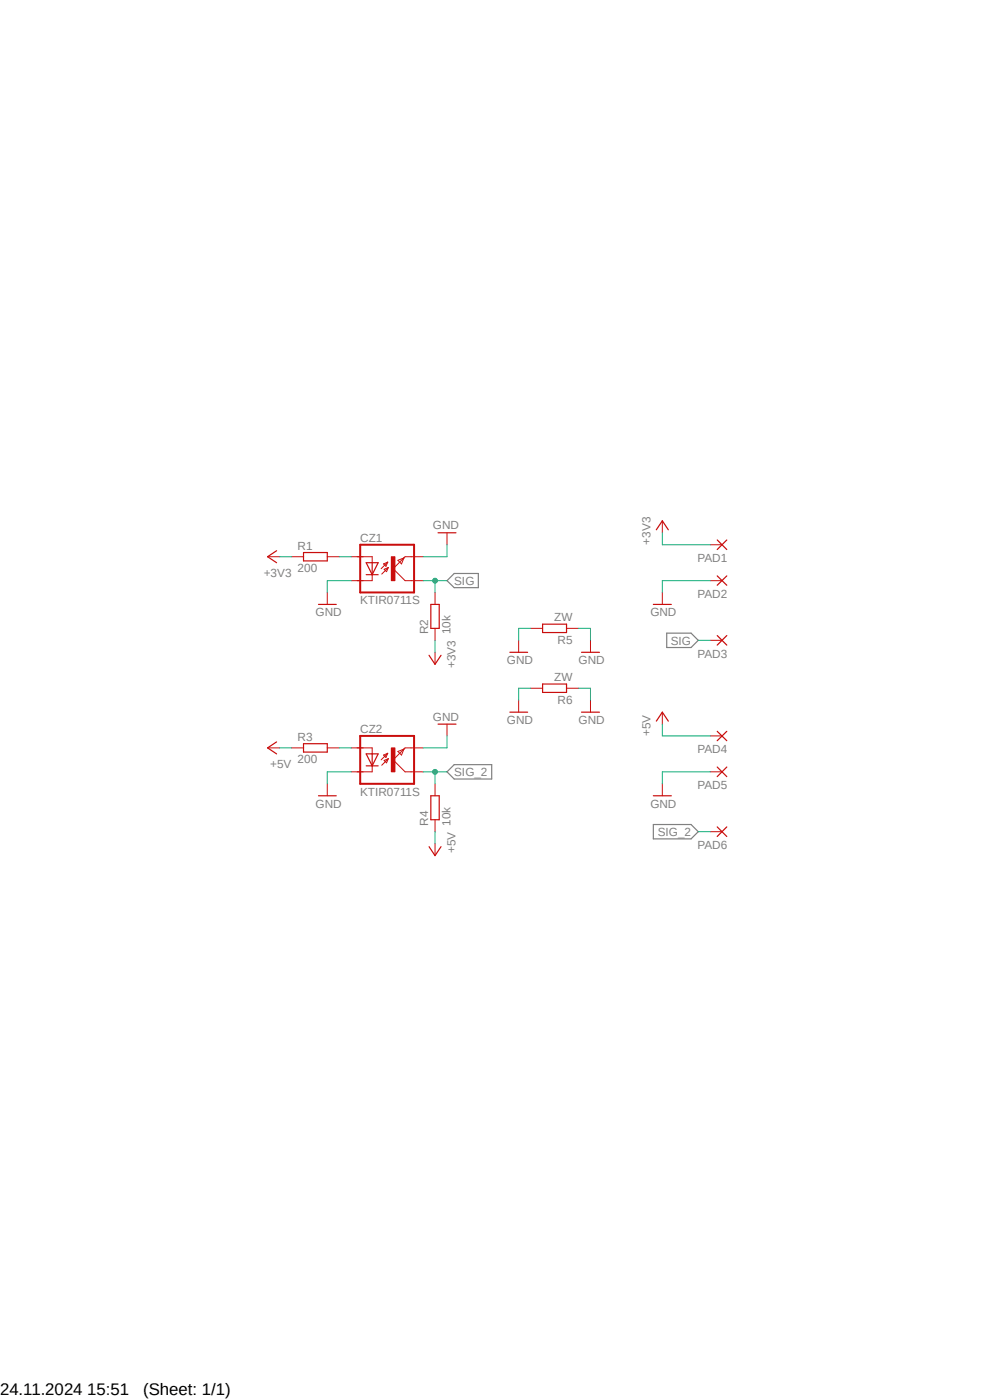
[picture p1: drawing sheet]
<?xml version="1.0" encoding="utf-8"?>
<!DOCTYPE eagle SYSTEM "eagle.dtd">
<eagle version="9.7.0">
<drawing>
<settings>
<setting alwaysvectorfont="no"/>
<setting keepoldvectorfont="yes"/>
<setting verticaltext="up"/>
</settings>
<grid distance="0.1" unitdist="inch" unit="inch" style="lines" multiple="1" display="no" altdistance="0.01" altunitdist="inch" altunit="inch"/>
<schematic xreflabel="%F%N/%S.%C%R" xrefpart="/%S.%C%R">
<libraries>
<library name="KTIR0711S">
<symbols>
<symbol name="SYM">
<wire x1="-1.143" y1="-1.143" x2="0.254" y2="0.254" width="0.1524" layer="94"/>
<wire x1="0.254" y1="0.254" x2="-0.635" y2="-0.127" width="0.1524" layer="94"/>
<wire x1="-0.635" y1="-0.127" x2="-0.127" y2="-0.635" width="0.1524" layer="94"/>
<wire x1="-0.127" y1="-0.635" x2="0.254" y2="0.254" width="0.1524" layer="94"/>
<wire x1="0.127" y1="1.397" x2="-0.762" y2="1.016" width="0.1524" layer="94"/>
<wire x1="-0.762" y1="1.016" x2="-0.254" y2="0.508" width="0.1524" layer="94"/>
<wire x1="-0.254" y1="0.508" x2="0.127" y2="1.397" width="0.1524" layer="94"/>
<wire x1="-1.27" y1="0" x2="0.127" y2="1.397" width="0.1524" layer="94"/>
<wire x1="-1.905" y1="1.27" x2="-3.175" y2="-1.27" width="0.254" layer="94"/>
<wire x1="-1.905" y1="-1.27" x2="-3.175" y2="-1.27" width="0.254" layer="94"/>
<wire x1="-3.175" y1="-1.27" x2="-4.445" y2="-1.27" width="0.254" layer="94"/>
<wire x1="-1.905" y1="1.27" x2="-3.175" y2="1.27" width="0.254" layer="94"/>
<wire x1="-3.175" y1="1.27" x2="-3.175" y2="-1.27" width="0.254" layer="94"/>
<wire x1="-3.175" y1="1.27" x2="-4.445" y2="1.27" width="0.254" layer="94"/>
<wire x1="-5.715" y1="5.08" x2="5.715" y2="5.08" width="0.4064" layer="94"/>
<wire x1="-5.715" y1="-5.08" x2="5.715" y2="-5.08" width="0.4064" layer="94"/>
<wire x1="-3.175" y1="2.54" x2="-3.175" y2="1.27" width="0.1524" layer="94"/>
<wire x1="-5.715" y1="5.08" x2="-5.715" y2="-5.08" width="0.4064" layer="94"/>
<wire x1="-3.175" y1="-1.27" x2="-3.175" y2="-2.54" width="0.1524" layer="94"/>
<wire x1="5.715" y1="5.08" x2="5.715" y2="-5.08" width="0.4064" layer="94"/>
<wire x1="-3.175" y1="2.54" x2="-6.35" y2="2.54" width="0.1524" layer="94"/>
<wire x1="-3.175" y1="-2.54" x2="-6.35" y2="-2.54" width="0.1524" layer="94"/>
<wire x1="3.81" y1="-2.54" x2="1.27" y2="0" width="0.1524" layer="94"/>
<wire x1="1.27" y1="0" x2="3.556" y2="2.286" width="0.1524" layer="94"/>
<wire x1="3.048" y1="1.016" x2="3.556" y2="2.286" width="0.1524" layer="94"/>
<wire x1="3.556" y1="2.286" x2="3.81" y2="2.54" width="0.1524" layer="94"/>
<wire x1="3.556" y1="2.286" x2="2.286" y2="1.778" width="0.1524" layer="94"/>
<wire x1="2.286" y1="1.778" x2="3.048" y2="1.016" width="0.1524" layer="94"/>
<wire x1="-3.175" y1="-1.27" x2="-4.445" y2="1.27" width="0.254" layer="94"/>
<wire x1="5.08" y1="-2.54" x2="3.81" y2="-2.54" width="0.1524" layer="94"/>
<wire x1="5.08" y1="2.54" x2="3.81" y2="2.54" width="0.1524" layer="94"/>
<text x="-5.715" y="5.715" size="1.778" layer="95">&gt;NAME</text>
<text x="-5.715" y="-7.62" size="1.778" layer="96">&gt;VALUE</text>
<rectangle x1="0.889" y1="-2.54" x2="1.651" y2="2.54" layer="94"/>
<pin name="KOLEKTOR" x="7.62" y="-2.54" visible="off" length="short" rot="R180"/>
<pin name="KATODA" x="-7.62" y="-2.54" visible="off" length="short" direction="pas"/>
<pin name="ANODA" x="-7.62" y="2.54" visible="off" length="short" direction="pas"/>
<pin name="EMITER" x="7.62" y="2.54" visible="off" length="short" rot="R180"/>
</symbol>
</symbols>
<devicesets>
<deviceset name="KTIR0711S" prefix="CZ">
<gates>
<gate name="G$1" symbol="SYM" x="0" y="0"/>
</gates>
<devices>
<device name="" package="TOP">
<connects>
<connect gate="G$1" pin="ANODA" pad="ANODA"/>
<connect gate="G$1" pin="EMITER" pad="EMITER"/>
<connect gate="G$1" pin="KATODA" pad="KATODA"/>
<connect gate="G$1" pin="KOLEKTOR" pad="KOLEKTOR"/>
</connects>
<technologies>
<technology name=""/>
</technologies>
</device>
</devices>
</deviceset>
</devicesets>
</library>
<library name="supply1">
<symbols>
<symbol name="GND">
<wire x1="-1.905" y1="0" x2="1.905" y2="0" width="0.254" layer="94"/>
<text x="-2.54" y="-2.54" size="1.778" layer="96">&gt;VALUE</text>
<pin name="GND" x="0" y="2.54" visible="off" length="short" direction="sup" rot="R270"/>
</symbol>
<symbol name="+3V3">
<wire x1="1.27" y1="-1.905" x2="0" y2="0" width="0.254" layer="94"/>
<wire x1="0" y1="0" x2="-1.27" y2="-1.905" width="0.254" layer="94"/>
<text x="-2.54" y="-5.08" size="1.778" layer="96" rot="R90">&gt;VALUE</text>
<pin name="+3V3" x="0" y="-2.54" visible="off" length="short" direction="sup" rot="R90"/>
</symbol>
<symbol name="+5V">
<wire x1="1.27" y1="-1.905" x2="0" y2="0" width="0.254" layer="94"/>
<wire x1="0" y1="0" x2="-1.27" y2="-1.905" width="0.254" layer="94"/>
<text x="-2.54" y="-5.08" size="1.778" layer="96" rot="R90">&gt;VALUE</text>
<pin name="+5V" x="0" y="-2.54" visible="off" length="short" direction="sup" rot="R90"/>
</symbol>
</symbols>
<devicesets>
<deviceset name="GND" prefix="GND">
<gates>
<gate name="1" symbol="GND" x="0" y="0"/>
</gates>
<devices>
<device name="">
<technologies>
<technology name=""/>
</technologies>
</device>
</devices>
</deviceset>
<deviceset name="+3V3" prefix="+3V3">
<gates>
<gate name="G$1" symbol="+3V3" x="0" y="0"/>
</gates>
<devices>
<device name="">
<technologies>
<technology name=""/>
</technologies>
</device>
</devices>
</deviceset>
<deviceset name="+5V" prefix="P+">
<gates>
<gate name="1" symbol="+5V" x="0" y="0"/>
</gates>
<devices>
<device name="">
<technologies>
<technology name=""/>
</technologies>
</device>
</devices>
</deviceset>
</devicesets>
</library>
<library name="wirepad">
<symbols>
<symbol name="PAD">
<wire x1="-1.016" y1="1.016" x2="1.016" y2="-1.016" width="0.254" layer="94"/>
<wire x1="-1.016" y1="-1.016" x2="1.016" y2="1.016" width="0.254" layer="94"/>
<text x="-1.143" y="1.8542" size="1.778" layer="95">&gt;NAME</text>
<text x="-1.143" y="-3.302" size="1.778" layer="96">&gt;VALUE</text>
<pin name="P" x="2.54" y="0" visible="off" length="short" direction="pas" rot="R180"/>
</symbol>
</symbols>
<devicesets>
<deviceset name="SMD5" prefix="PAD" uservalue="yes">
<gates>
<gate name="1" symbol="PAD" x="0" y="0"/>
</gates>
<devices>
<device name="" package="SMD2,54-5,08">
<connects>
<connect gate="1" pin="P" pad="1"/>
</connects>
<technologies>
<technology name=""/>
</technologies>
</device>
</devices>
</deviceset>
</devicesets>
</library>
<library name="rcl">
<symbols>
<symbol name="R-EU">
<wire x1="-2.54" y1="-0.889" x2="2.54" y2="-0.889" width="0.254" layer="94"/>
<wire x1="2.54" y1="0.889" x2="-2.54" y2="0.889" width="0.254" layer="94"/>
<wire x1="2.54" y1="-0.889" x2="2.54" y2="0.889" width="0.254" layer="94"/>
<wire x1="-2.54" y1="-0.889" x2="-2.54" y2="0.889" width="0.254" layer="94"/>
<text x="-3.81" y="1.4986" size="1.778" layer="95">&gt;NAME</text>
<text x="-3.81" y="-3.302" size="1.778" layer="96">&gt;VALUE</text>
<pin name="2" x="5.08" y="0" visible="off" length="short" direction="pas" swaplevel="1" rot="R180"/>
<pin name="1" x="-5.08" y="0" visible="off" length="short" direction="pas" swaplevel="1"/>
</symbol>
</symbols>
<devicesets>
<deviceset name="R-EU_" prefix="R" uservalue="yes">
<gates>
<gate name="G$1" symbol="R-EU" x="0" y="0"/>
</gates>
<devices>
<device name="R0402" package="R0402">
<connects>
<connect gate="G$1" pin="1" pad="1"/>
<connect gate="G$1" pin="2" pad="2"/>
</connects>
<technologies>
<technology name=""/>
</technologies>
</device>
<device name="R0603" package="R0603">
<connects>
<connect gate="G$1" pin="1" pad="1"/>
<connect gate="G$1" pin="2" pad="2"/>
</connects>
<technologies>
<technology name=""/>
</technologies>
</device>
<device name="R0805" package="R0805">
<connects>
<connect gate="G$1" pin="1" pad="1"/>
<connect gate="G$1" pin="2" pad="2"/>
</connects>
<technologies>
<technology name=""/>
</technologies>
</device>
<device name="R0805W" package="R0805W">
<connects>
<connect gate="G$1" pin="1" pad="1"/>
<connect gate="G$1" pin="2" pad="2"/>
</connects>
<technologies>
<technology name=""/>
</technologies>
</device>
<device name="R1005" package="R1005">
<connects>
<connect gate="G$1" pin="1" pad="1"/>
<connect gate="G$1" pin="2" pad="2"/>
</connects>
<technologies>
<technology name=""/>
</technologies>
</device>
<device name="R1206" package="R1206">
<connects>
<connect gate="G$1" pin="1" pad="1"/>
<connect gate="G$1" pin="2" pad="2"/>
</connects>
<technologies>
<technology name=""/>
</technologies>
</device>
<device name="R1206W" package="R1206W">
<connects>
<connect gate="G$1" pin="1" pad="1"/>
<connect gate="G$1" pin="2" pad="2"/>
</connects>
<technologies>
<technology name=""/>
</technologies>
</device>
<device name="R1210" package="R1210">
<connects>
<connect gate="G$1" pin="1" pad="1"/>
<connect gate="G$1" pin="2" pad="2"/>
</connects>
<technologies>
<technology name=""/>
</technologies>
</device>
<device name="R1210W" package="R1210W">
<connects>
<connect gate="G$1" pin="1" pad="1"/>
<connect gate="G$1" pin="2" pad="2"/>
</connects>
<technologies>
<technology name=""/>
</technologies>
</device>
<device name="R2010" package="R2010">
<connects>
<connect gate="G$1" pin="1" pad="1"/>
<connect gate="G$1" pin="2" pad="2"/>
</connects>
<technologies>
<technology name=""/>
</technologies>
</device>
<device name="R2010W" package="R2010W">
<connects>
<connect gate="G$1" pin="1" pad="1"/>
<connect gate="G$1" pin="2" pad="2"/>
</connects>
<technologies>
<technology name=""/>
</technologies>
</device>
<device name="R2012" package="R2012">
<connects>
<connect gate="G$1" pin="1" pad="1"/>
<connect gate="G$1" pin="2" pad="2"/>
</connects>
<technologies>
<technology name=""/>
</technologies>
</device>
<device name="R2012W" package="R2012W">
<connects>
<connect gate="G$1" pin="1" pad="1"/>
<connect gate="G$1" pin="2" pad="2"/>
</connects>
<technologies>
<technology name=""/>
</technologies>
</device>
<device name="R2512" package="R2512">
<connects>
<connect gate="G$1" pin="1" pad="1"/>
<connect gate="G$1" pin="2" pad="2"/>
</connects>
<technologies>
<technology name=""/>
</technologies>
</device>
<device name="R2512W" package="R2512W">
<connects>
<connect gate="G$1" pin="1" pad="1"/>
<connect gate="G$1" pin="2" pad="2"/>
</connects>
<technologies>
<technology name=""/>
</technologies>
</device>
<device name="R3216" package="R3216">
<connects>
<connect gate="G$1" pin="1" pad="1"/>
<connect gate="G$1" pin="2" pad="2"/>
</connects>
<technologies>
<technology name=""/>
</technologies>
</device>
<device name="R3216W" package="R3216W">
<connects>
<connect gate="G$1" pin="1" pad="1"/>
<connect gate="G$1" pin="2" pad="2"/>
</connects>
<technologies>
<technology name=""/>
</technologies>
</device>
<device name="R3225" package="R3225">
<connects>
<connect gate="G$1" pin="1" pad="1"/>
<connect gate="G$1" pin="2" pad="2"/>
</connects>
<technologies>
<technology name=""/>
</technologies>
</device>
<device name="R3225W" package="R3225W">
<connects>
<connect gate="G$1" pin="1" pad="1"/>
<connect gate="G$1" pin="2" pad="2"/>
</connects>
<technologies>
<technology name=""/>
</technologies>
</device>
<device name="R5025" package="R5025">
<connects>
<connect gate="G$1" pin="1" pad="1"/>
<connect gate="G$1" pin="2" pad="2"/>
</connects>
<technologies>
<technology name=""/>
</technologies>
</device>
<device name="R5025W" package="R5025W">
<connects>
<connect gate="G$1" pin="1" pad="1"/>
<connect gate="G$1" pin="2" pad="2"/>
</connects>
<technologies>
<technology name=""/>
</technologies>
</device>
<device name="R6332" package="R6332">
<connects>
<connect gate="G$1" pin="1" pad="1"/>
<connect gate="G$1" pin="2" pad="2"/>
</connects>
<technologies>
<technology name=""/>
</technologies>
</device>
<device name="R6332W" package="R6332W">
<connects>
<connect gate="G$1" pin="1" pad="1"/>
<connect gate="G$1" pin="2" pad="2"/>
</connects>
<technologies>
<technology name=""/>
</technologies>
</device>
<device name="M0805" package="M0805">
<connects>
<connect gate="G$1" pin="1" pad="1"/>
<connect gate="G$1" pin="2" pad="2"/>
</connects>
<technologies>
<technology name=""/>
</technologies>
</device>
<device name="M1206" package="M1206">
<connects>
<connect gate="G$1" pin="1" pad="1"/>
<connect gate="G$1" pin="2" pad="2"/>
</connects>
<technologies>
<technology name=""/>
</technologies>
</device>
<device name="M1406" package="M1406">
<connects>
<connect gate="G$1" pin="1" pad="1"/>
<connect gate="G$1" pin="2" pad="2"/>
</connects>
<technologies>
<technology name=""/>
</technologies>
</device>
<device name="M2012" package="M2012">
<connects>
<connect gate="G$1" pin="1" pad="1"/>
<connect gate="G$1" pin="2" pad="2"/>
</connects>
<technologies>
<technology name=""/>
</technologies>
</device>
<device name="M2309" package="M2309">
<connects>
<connect gate="G$1" pin="1" pad="1"/>
<connect gate="G$1" pin="2" pad="2"/>
</connects>
<technologies>
<technology name=""/>
</technologies>
</device>
<device name="M3216" package="M3216">
<connects>
<connect gate="G$1" pin="1" pad="1"/>
<connect gate="G$1" pin="2" pad="2"/>
</connects>
<technologies>
<technology name=""/>
</technologies>
</device>
<device name="M3516" package="M3516">
<connects>
<connect gate="G$1" pin="1" pad="1"/>
<connect gate="G$1" pin="2" pad="2"/>
</connects>
<technologies>
<technology name=""/>
</technologies>
</device>
<device name="M5923" package="M5923">
<connects>
<connect gate="G$1" pin="1" pad="1"/>
<connect gate="G$1" pin="2" pad="2"/>
</connects>
<technologies>
<technology name=""/>
</technologies>
</device>
<device name="0204/5" package="0204/5">
<connects>
<connect gate="G$1" pin="1" pad="1"/>
<connect gate="G$1" pin="2" pad="2"/>
</connects>
<technologies>
<technology name=""/>
</technologies>
</device>
<device name="0204/7" package="0204/7">
<connects>
<connect gate="G$1" pin="1" pad="1"/>
<connect gate="G$1" pin="2" pad="2"/>
</connects>
<technologies>
<technology name=""/>
</technologies>
</device>
<device name="0204/2V" package="0204V">
<connects>
<connect gate="G$1" pin="1" pad="1"/>
<connect gate="G$1" pin="2" pad="2"/>
</connects>
<technologies>
<technology name=""/>
</technologies>
</device>
<device name="0207/10" package="0207/10">
<connects>
<connect gate="G$1" pin="1" pad="1"/>
<connect gate="G$1" pin="2" pad="2"/>
</connects>
<technologies>
<technology name=""/>
</technologies>
</device>
<device name="0207/12" package="0207/12">
<connects>
<connect gate="G$1" pin="1" pad="1"/>
<connect gate="G$1" pin="2" pad="2"/>
</connects>
<technologies>
<technology name=""/>
</technologies>
</device>
<device name="0207/15" package="0207/15">
<connects>
<connect gate="G$1" pin="1" pad="1"/>
<connect gate="G$1" pin="2" pad="2"/>
</connects>
<technologies>
<technology name=""/>
</technologies>
</device>
<device name="0207/2V" package="0207/2V">
<connects>
<connect gate="G$1" pin="1" pad="1"/>
<connect gate="G$1" pin="2" pad="2"/>
</connects>
<technologies>
<technology name=""/>
</technologies>
</device>
<device name="0207/5V" package="0207/5V">
<connects>
<connect gate="G$1" pin="1" pad="1"/>
<connect gate="G$1" pin="2" pad="2"/>
</connects>
<technologies>
<technology name=""/>
</technologies>
</device>
<device name="0207/7" package="0207/7">
<connects>
<connect gate="G$1" pin="1" pad="1"/>
<connect gate="G$1" pin="2" pad="2"/>
</connects>
<technologies>
<technology name=""/>
</technologies>
</device>
<device name="0309/10" package="0309/10">
<connects>
<connect gate="G$1" pin="1" pad="1"/>
<connect gate="G$1" pin="2" pad="2"/>
</connects>
<technologies>
<technology name=""/>
</technologies>
</device>
<device name="0309/12" package="0309/12">
<connects>
<connect gate="G$1" pin="1" pad="1"/>
<connect gate="G$1" pin="2" pad="2"/>
</connects>
<technologies>
<technology name=""/>
</technologies>
</device>
<device name="0309/V" package="0309V">
<connects>
<connect gate="G$1" pin="1" pad="1"/>
<connect gate="G$1" pin="2" pad="2"/>
</connects>
<technologies>
<technology name=""/>
</technologies>
</device>
<device name="0411/12" package="0411/12">
<connects>
<connect gate="G$1" pin="1" pad="1"/>
<connect gate="G$1" pin="2" pad="2"/>
</connects>
<technologies>
<technology name=""/>
</technologies>
</device>
<device name="0411/15" package="0411/15">
<connects>
<connect gate="G$1" pin="1" pad="1"/>
<connect gate="G$1" pin="2" pad="2"/>
</connects>
<technologies>
<technology name=""/>
</technologies>
</device>
<device name="0411/3V" package="0411V">
<connects>
<connect gate="G$1" pin="1" pad="1"/>
<connect gate="G$1" pin="2" pad="2"/>
</connects>
<technologies>
<technology name=""/>
</technologies>
</device>
<device name="0414/15" package="0414/15">
<connects>
<connect gate="G$1" pin="1" pad="1"/>
<connect gate="G$1" pin="2" pad="2"/>
</connects>
<technologies>
<technology name=""/>
</technologies>
</device>
<device name="0414/5V" package="0414V">
<connects>
<connect gate="G$1" pin="1" pad="1"/>
<connect gate="G$1" pin="2" pad="2"/>
</connects>
<technologies>
<technology name=""/>
</technologies>
</device>
<device name="0617/17" package="0617/17">
<connects>
<connect gate="G$1" pin="1" pad="1"/>
<connect gate="G$1" pin="2" pad="2"/>
</connects>
<technologies>
<technology name=""/>
</technologies>
</device>
<device name="0617/22" package="0617/22">
<connects>
<connect gate="G$1" pin="1" pad="1"/>
<connect gate="G$1" pin="2" pad="2"/>
</connects>
<technologies>
<technology name=""/>
</technologies>
</device>
<device name="0617/5V" package="0617V">
<connects>
<connect gate="G$1" pin="1" pad="1"/>
<connect gate="G$1" pin="2" pad="2"/>
</connects>
<technologies>
<technology name=""/>
</technologies>
</device>
<device name="0922/22" package="0922/22">
<connects>
<connect gate="G$1" pin="1" pad="1"/>
<connect gate="G$1" pin="2" pad="2"/>
</connects>
<technologies>
<technology name=""/>
</technologies>
</device>
<device name="0613/5V" package="P0613V">
<connects>
<connect gate="G$1" pin="1" pad="1"/>
<connect gate="G$1" pin="2" pad="2"/>
</connects>
<technologies>
<technology name=""/>
</technologies>
</device>
<device name="0613/15" package="P0613/15">
<connects>
<connect gate="G$1" pin="1" pad="1"/>
<connect gate="G$1" pin="2" pad="2"/>
</connects>
<technologies>
<technology name=""/>
</technologies>
</device>
<device name="0817/22" package="P0817/22">
<connects>
<connect gate="G$1" pin="1" pad="1"/>
<connect gate="G$1" pin="2" pad="2"/>
</connects>
<technologies>
<technology name=""/>
</technologies>
</device>
<device name="0817/7V" package="P0817V">
<connects>
<connect gate="G$1" pin="1" pad="1"/>
<connect gate="G$1" pin="2" pad="2"/>
</connects>
<technologies>
<technology name=""/>
</technologies>
</device>
<device name="V234/12" package="V234/12">
<connects>
<connect gate="G$1" pin="1" pad="1"/>
<connect gate="G$1" pin="2" pad="2"/>
</connects>
<technologies>
<technology name=""/>
</technologies>
</device>
<device name="V235/17" package="V235/17">
<connects>
<connect gate="G$1" pin="1" pad="1"/>
<connect gate="G$1" pin="2" pad="2"/>
</connects>
<technologies>
<technology name=""/>
</technologies>
</device>
<device name="V526-0" package="V526-0">
<connects>
<connect gate="G$1" pin="1" pad="1"/>
<connect gate="G$1" pin="2" pad="2"/>
</connects>
<technologies>
<technology name=""/>
</technologies>
</device>
<device name="MELF0102R" package="MINI_MELF-0102R">
<connects>
<connect gate="G$1" pin="1" pad="1"/>
<connect gate="G$1" pin="2" pad="2"/>
</connects>
<technologies>
<technology name=""/>
</technologies>
</device>
<device name="MELF0102W" package="MINI_MELF-0102W">
<connects>
<connect gate="G$1" pin="1" pad="1"/>
<connect gate="G$1" pin="2" pad="2"/>
</connects>
<technologies>
<technology name=""/>
</technologies>
</device>
<device name="MELF0204R" package="MINI_MELF-0204R">
<connects>
<connect gate="G$1" pin="1" pad="1"/>
<connect gate="G$1" pin="2" pad="2"/>
</connects>
<technologies>
<technology name=""/>
</technologies>
</device>
<device name="MELF0204W" package="MINI_MELF-0204W">
<connects>
<connect gate="G$1" pin="1" pad="1"/>
<connect gate="G$1" pin="2" pad="2"/>
</connects>
<technologies>
<technology name=""/>
</technologies>
</device>
<device name="MELF0207R" package="MINI_MELF-0207R">
<connects>
<connect gate="G$1" pin="1" pad="1"/>
<connect gate="G$1" pin="2" pad="2"/>
</connects>
<technologies>
<technology name=""/>
</technologies>
</device>
<device name="MELF0207W" package="MINI_MELF-0207W">
<connects>
<connect gate="G$1" pin="1" pad="1"/>
<connect gate="G$1" pin="2" pad="2"/>
</connects>
<technologies>
<technology name=""/>
</technologies>
</device>
<device name="0922V" package="0922V">
<connects>
<connect gate="G$1" pin="1" pad="1"/>
<connect gate="G$1" pin="2" pad="2"/>
</connects>
<technologies>
<technology name=""/>
</technologies>
</device>
<device name="RDH/15" package="RDH/15">
<connects>
<connect gate="G$1" pin="1" pad="1"/>
<connect gate="G$1" pin="2" pad="2"/>
</connects>
<technologies>
<technology name=""/>
</technologies>
</device>
<device name="MELF0102AX" package="MINI_MELF-0102AX">
<connects>
<connect gate="G$1" pin="1" pad="1"/>
<connect gate="G$1" pin="2" pad="2"/>
</connects>
<technologies>
<technology name=""/>
</technologies>
</device>
<device name="R0201" package="R0201">
<connects>
<connect gate="G$1" pin="1" pad="1"/>
<connect gate="G$1" pin="2" pad="2"/>
</connects>
<technologies>
<technology name=""/>
</technologies>
</device>
<device name="VTA52" package="VTA52">
<connects>
<connect gate="G$1" pin="1" pad="1"/>
<connect gate="G$1" pin="2" pad="2"/>
</connects>
<technologies>
<technology name=""/>
</technologies>
</device>
<device name="VTA53" package="VTA53">
<connects>
<connect gate="G$1" pin="1" pad="1"/>
<connect gate="G$1" pin="2" pad="2"/>
</connects>
<technologies>
<technology name=""/>
</technologies>
</device>
<device name="VTA54" package="VTA54">
<connects>
<connect gate="G$1" pin="1" pad="1"/>
<connect gate="G$1" pin="2" pad="2"/>
</connects>
<technologies>
<technology name=""/>
</technologies>
</device>
<device name="VTA55" package="VTA55">
<connects>
<connect gate="G$1" pin="1" pad="1"/>
<connect gate="G$1" pin="2" pad="2"/>
</connects>
<technologies>
<technology name=""/>
</technologies>
</device>
<device name="VTA56" package="VTA56">
<connects>
<connect gate="G$1" pin="1" pad="1"/>
<connect gate="G$1" pin="2" pad="2"/>
</connects>
<technologies>
<technology name=""/>
</technologies>
</device>
<device name="VMTA55" package="VMTA55">
<connects>
<connect gate="G$1" pin="1" pad="1"/>
<connect gate="G$1" pin="2" pad="2"/>
</connects>
<technologies>
<technology name=""/>
</technologies>
</device>
<device name="VMTB60" package="VMTB60">
<connects>
<connect gate="G$1" pin="1" pad="1"/>
<connect gate="G$1" pin="2" pad="2"/>
</connects>
<technologies>
<technology name=""/>
</technologies>
</device>
<device name="R4527" package="R4527">
<connects>
<connect gate="G$1" pin="1" pad="1"/>
<connect gate="G$1" pin="2" pad="2"/>
</connects>
<technologies>
<technology name=""/>
</technologies>
</device>
<device name="WSC0001" package="WSC0001">
<connects>
<connect gate="G$1" pin="1" pad="1"/>
<connect gate="G$1" pin="2" pad="2"/>
</connects>
<technologies>
<technology name=""/>
</technologies>
</device>
<device name="WSC0002" package="WSC0002">
<connects>
<connect gate="G$1" pin="1" pad="1"/>
<connect gate="G$1" pin="2" pad="2"/>
</connects>
<technologies>
<technology name=""/>
</technologies>
</device>
<device name="WSC01/2" package="WSC01/2">
<connects>
<connect gate="G$1" pin="1" pad="1"/>
<connect gate="G$1" pin="2" pad="2"/>
</connects>
<technologies>
<technology name=""/>
</technologies>
</device>
<device name="WSC2515" package="WSC2515">
<connects>
<connect gate="G$1" pin="1" pad="1"/>
<connect gate="G$1" pin="2" pad="2"/>
</connects>
<technologies>
<technology name=""/>
</technologies>
</device>
<device name="WSC4527" package="WSC4527">
<connects>
<connect gate="G$1" pin="1" pad="1"/>
<connect gate="G$1" pin="2" pad="2"/>
</connects>
<technologies>
<technology name=""/>
</technologies>
</device>
<device name="WSC6927" package="WSC6927">
<connects>
<connect gate="G$1" pin="1" pad="1"/>
<connect gate="G$1" pin="2" pad="2"/>
</connects>
<technologies>
<technology name=""/>
</technologies>
</device>
<device name="R1218" package="R1218">
<connects>
<connect gate="G$1" pin="1" pad="1"/>
<connect gate="G$1" pin="2" pad="2"/>
</connects>
<technologies>
<technology name=""/>
</technologies>
</device>
<device name="1812X7R" package="1812X7R">
<connects>
<connect gate="G$1" pin="1" pad="1"/>
<connect gate="G$1" pin="2" pad="2"/>
</connects>
<technologies>
<technology name=""/>
</technologies>
</device>
</devices>
</deviceset>
</devicesets>
</library>
</libraries>
<attributes>
</attributes>
<variantdefs>
</variantdefs>
<classes>
<class number="0" name="default" width="0" drill="0">
</class>
</classes>
<parts>
<part name="CZ1" library="KTIR0711S" deviceset="KTIR0711S" device=""/>
<part name="GND1" library="supply1" deviceset="GND" device=""/>
<part name="GND2" library="supply1" deviceset="GND" device=""/>
<part name="PAD1" library="wirepad" deviceset="SMD5" device=""/>
<part name="PAD2" library="wirepad" deviceset="SMD5" device=""/>
<part name="R1" library="rcl" deviceset="R-EU_" device="R1206" value="200"/>
<part name="R2" library="rcl" deviceset="R-EU_" device="R1206" value="10k"/>
<part name="+3V1" library="supply1" deviceset="+3V3" device=""/>
<part name="+3V2" library="supply1" deviceset="+3V3" device=""/>
<part name="+3V3" library="supply1" deviceset="+3V3" device=""/>
<part name="GND3" library="supply1" deviceset="GND" device=""/>
<part name="PAD3" library="wirepad" deviceset="SMD5" device=""/>
<part name="CZ2" library="KTIR0711S" deviceset="KTIR0711S" device=""/>
<part name="GND4" library="supply1" deviceset="GND" device=""/>
<part name="GND5" library="supply1" deviceset="GND" device=""/>
<part name="PAD4" library="wirepad" deviceset="SMD5" device=""/>
<part name="PAD5" library="wirepad" deviceset="SMD5" device=""/>
<part name="R3" library="rcl" deviceset="R-EU_" device="R1206" value="200"/>
<part name="R4" library="rcl" deviceset="R-EU_" device="R1206" value="10k"/>
<part name="GND6" library="supply1" deviceset="GND" device=""/>
<part name="PAD6" library="wirepad" deviceset="SMD5" device=""/>
<part name="P+1" library="supply1" deviceset="+5V" device=""/>
<part name="P+2" library="supply1" deviceset="+5V" device=""/>
<part name="P+3" library="supply1" deviceset="+5V" device=""/>
<part name="R5" library="rcl" deviceset="R-EU_" device="R1206" value="ZW"/>
<part name="GND7" library="supply1" deviceset="GND" device=""/>
<part name="GND8" library="supply1" deviceset="GND" device=""/>
<part name="R6" library="rcl" deviceset="R-EU_" device="R1206" value="ZW"/>
<part name="GND9" library="supply1" deviceset="GND" device=""/>
<part name="GND10" library="supply1" deviceset="GND" device=""/>
</parts>
<sheets>
<sheet>
<plain>
</plain>
<instances>
<instance part="CZ1" gate="G$1" x="35.56" y="50.8" smashed="yes">
<attribute name="NAME" x="29.845" y="56.515" size="1.778" layer="95"/>
<attribute name="VALUE" x="29.845" y="43.18" size="1.778" layer="96"/>
</instance>
<instance part="GND1" gate="1" x="48.26" y="58.42" smashed="yes" rot="R180">
<attribute name="VALUE" x="50.8" y="60.96" size="1.778" layer="96" rot="R180"/>
</instance>
<instance part="GND2" gate="1" x="22.86" y="43.18" smashed="yes">
<attribute name="VALUE" x="20.32" y="40.64" size="1.778" layer="96"/>
</instance>
<instance part="PAD1" gate="1" x="106.68" y="55.88" smashed="yes" rot="R180">
<attribute name="NAME" x="107.823" y="54.0258" size="1.778" layer="95" rot="R180"/>
<attribute name="VALUE" x="107.823" y="59.182" size="1.778" layer="96" rot="R180"/>
</instance>
<instance part="PAD2" gate="1" x="106.68" y="48.26" smashed="yes" rot="R180">
<attribute name="NAME" x="107.823" y="46.4058" size="1.778" layer="95" rot="R180"/>
<attribute name="VALUE" x="107.823" y="51.562" size="1.778" layer="96" rot="R180"/>
</instance>
<instance part="R1" gate="G$1" x="20.32" y="53.34" smashed="yes">
<attribute name="NAME" x="16.51" y="54.8386" size="1.778" layer="95"/>
<attribute name="VALUE" x="16.51" y="50.038" size="1.778" layer="96"/>
</instance>
<instance part="R2" gate="G$1" x="45.72" y="40.64" smashed="yes" rot="R90">
<attribute name="NAME" x="44.2214" y="36.83" size="1.778" layer="95" rot="R90"/>
<attribute name="VALUE" x="49.022" y="36.83" size="1.778" layer="96" rot="R90"/>
</instance>
<instance part="+3V1" gate="G$1" x="10.16" y="53.34" smashed="yes" rot="R90">
<attribute name="VALUE" x="15.24" y="50.8" size="1.778" layer="96" rot="R180"/>
</instance>
<instance part="+3V2" gate="G$1" x="45.72" y="30.48" smashed="yes" rot="R180">
<attribute name="VALUE" x="48.26" y="35.56" size="1.778" layer="96" rot="R270"/>
</instance>
<instance part="+3V3" gate="G$1" x="93.98" y="60.96" smashed="yes">
<attribute name="VALUE" x="91.44" y="55.88" size="1.778" layer="96" rot="R90"/>
</instance>
<instance part="GND3" gate="1" x="93.98" y="43.18" smashed="yes">
<attribute name="VALUE" x="91.44" y="40.64" size="1.778" layer="96"/>
</instance>
<instance part="PAD3" gate="1" x="106.68" y="35.56" smashed="yes" rot="R180">
<attribute name="NAME" x="107.823" y="33.7058" size="1.778" layer="95" rot="R180"/>
<attribute name="VALUE" x="107.823" y="38.862" size="1.778" layer="96" rot="R180"/>
</instance>
<instance part="CZ2" gate="G$1" x="35.56" y="10.16" smashed="yes">
<attribute name="NAME" x="29.845" y="15.875" size="1.778" layer="95"/>
<attribute name="VALUE" x="29.845" y="2.54" size="1.778" layer="96"/>
</instance>
<instance part="GND4" gate="1" x="48.26" y="17.78" smashed="yes" rot="R180">
<attribute name="VALUE" x="50.8" y="20.32" size="1.778" layer="96" rot="R180"/>
</instance>
<instance part="GND5" gate="1" x="22.86" y="2.54" smashed="yes">
<attribute name="VALUE" x="20.32" y="0" size="1.778" layer="96"/>
</instance>
<instance part="PAD4" gate="1" x="106.68" y="15.24" smashed="yes" rot="R180">
<attribute name="NAME" x="107.823" y="13.3858" size="1.778" layer="95" rot="R180"/>
<attribute name="VALUE" x="107.823" y="18.542" size="1.778" layer="96" rot="R180"/>
</instance>
<instance part="PAD5" gate="1" x="106.68" y="7.62" smashed="yes" rot="R180">
<attribute name="NAME" x="107.823" y="5.7658" size="1.778" layer="95" rot="R180"/>
<attribute name="VALUE" x="107.823" y="10.922" size="1.778" layer="96" rot="R180"/>
</instance>
<instance part="R3" gate="G$1" x="20.32" y="12.7" smashed="yes">
<attribute name="NAME" x="16.51" y="14.1986" size="1.778" layer="95"/>
<attribute name="VALUE" x="16.51" y="9.398" size="1.778" layer="96"/>
</instance>
<instance part="R4" gate="G$1" x="45.72" y="0" smashed="yes" rot="R90">
<attribute name="NAME" x="44.2214" y="-3.81" size="1.778" layer="95" rot="R90"/>
<attribute name="VALUE" x="49.022" y="-3.81" size="1.778" layer="96" rot="R90"/>
</instance>
<instance part="GND6" gate="1" x="93.98" y="2.54" smashed="yes">
<attribute name="VALUE" x="91.44" y="0" size="1.778" layer="96"/>
</instance>
<instance part="PAD6" gate="1" x="106.68" y="-5.08" smashed="yes" rot="R180">
<attribute name="NAME" x="107.823" y="-6.9342" size="1.778" layer="95" rot="R180"/>
<attribute name="VALUE" x="107.823" y="-1.778" size="1.778" layer="96" rot="R180"/>
</instance>
<instance part="P+1" gate="1" x="10.16" y="12.7" smashed="yes" rot="R90">
<attribute name="VALUE" x="15.24" y="10.16" size="1.778" layer="96" rot="R180"/>
</instance>
<instance part="P+2" gate="1" x="93.98" y="20.32" smashed="yes">
<attribute name="VALUE" x="91.44" y="15.24" size="1.778" layer="96" rot="R90"/>
</instance>
<instance part="P+3" gate="1" x="45.72" y="-10.16" smashed="yes" rot="R180">
<attribute name="VALUE" x="48.26" y="-5.08" size="1.778" layer="96" rot="R270"/>
</instance>
<instance part="R5" gate="G$1" x="71.12" y="38.1" smashed="yes" rot="R180">
<attribute name="NAME" x="74.93" y="36.6014" size="1.778" layer="95" rot="R180"/>
<attribute name="VALUE" x="74.93" y="41.402" size="1.778" layer="96" rot="R180"/>
</instance>
<instance part="GND7" gate="1" x="78.74" y="33.02" smashed="yes">
<attribute name="VALUE" x="76.2" y="30.48" size="1.778" layer="96"/>
</instance>
<instance part="GND8" gate="1" x="63.5" y="33.02" smashed="yes">
<attribute name="VALUE" x="60.96" y="30.48" size="1.778" layer="96"/>
</instance>
<instance part="R6" gate="G$1" x="71.12" y="25.4" smashed="yes" rot="R180">
<attribute name="NAME" x="74.93" y="23.9014" size="1.778" layer="95" rot="R180"/>
<attribute name="VALUE" x="74.93" y="28.702" size="1.778" layer="96" rot="R180"/>
</instance>
<instance part="GND9" gate="1" x="78.74" y="20.32" smashed="yes">
<attribute name="VALUE" x="76.2" y="17.78" size="1.778" layer="96"/>
</instance>
<instance part="GND10" gate="1" x="63.5" y="20.32" smashed="yes">
<attribute name="VALUE" x="60.96" y="17.78" size="1.778" layer="96"/>
</instance>
</instances>
<busses>
</busses>
<nets>
<net name="GND" class="0">
<segment>
<pinref part="GND3" gate="1" pin="GND"/>
<pinref part="PAD2" gate="1" pin="P"/>
<wire x1="93.98" y1="45.72" x2="93.98" y2="48.26" width="0.1524" layer="91"/>
<wire x1="93.98" y1="48.26" x2="104.14" y2="48.26" width="0.1524" layer="91"/>
</segment>
<segment>
<pinref part="GND2" gate="1" pin="GND"/>
<pinref part="CZ1" gate="G$1" pin="KATODA"/>
<wire x1="22.86" y1="45.72" x2="22.86" y2="48.26" width="0.1524" layer="91"/>
<wire x1="22.86" y1="48.26" x2="27.94" y2="48.26" width="0.1524" layer="91"/>
</segment>
<segment>
<pinref part="CZ1" gate="G$1" pin="EMITER"/>
<wire x1="43.18" y1="53.34" x2="48.26" y2="53.34" width="0.1524" layer="91"/>
<pinref part="GND1" gate="1" pin="GND"/>
<wire x1="48.26" y1="53.34" x2="48.26" y2="55.88" width="0.1524" layer="91"/>
</segment>
<segment>
<pinref part="GND6" gate="1" pin="GND"/>
<pinref part="PAD5" gate="1" pin="P"/>
<wire x1="93.98" y1="5.08" x2="93.98" y2="7.62" width="0.1524" layer="91"/>
<wire x1="93.98" y1="7.62" x2="104.14" y2="7.62" width="0.1524" layer="91"/>
</segment>
<segment>
<pinref part="GND5" gate="1" pin="GND"/>
<pinref part="CZ2" gate="G$1" pin="KATODA"/>
<wire x1="22.86" y1="5.08" x2="22.86" y2="7.62" width="0.1524" layer="91"/>
<wire x1="22.86" y1="7.62" x2="27.94" y2="7.62" width="0.1524" layer="91"/>
</segment>
<segment>
<pinref part="CZ2" gate="G$1" pin="EMITER"/>
<wire x1="43.18" y1="12.7" x2="48.26" y2="12.7" width="0.1524" layer="91"/>
<pinref part="GND4" gate="1" pin="GND"/>
<wire x1="48.26" y1="12.7" x2="48.26" y2="15.24" width="0.1524" layer="91"/>
</segment>
<segment>
<pinref part="GND8" gate="1" pin="GND"/>
<wire x1="63.5" y1="35.56" x2="63.5" y2="38.1" width="0.1524" layer="91"/>
<pinref part="R5" gate="G$1" pin="2"/>
<wire x1="63.5" y1="38.1" x2="66.04" y2="38.1" width="0.1524" layer="91"/>
</segment>
<segment>
<pinref part="R5" gate="G$1" pin="1"/>
<pinref part="GND7" gate="1" pin="GND"/>
<wire x1="76.2" y1="38.1" x2="78.74" y2="38.1" width="0.1524" layer="91"/>
<wire x1="78.74" y1="38.1" x2="78.74" y2="35.56" width="0.1524" layer="91"/>
</segment>
<segment>
<pinref part="GND10" gate="1" pin="GND"/>
<wire x1="63.5" y1="22.86" x2="63.5" y2="25.4" width="0.1524" layer="91"/>
<pinref part="R6" gate="G$1" pin="2"/>
<wire x1="63.5" y1="25.4" x2="66.04" y2="25.4" width="0.1524" layer="91"/>
</segment>
<segment>
<pinref part="R6" gate="G$1" pin="1"/>
<pinref part="GND9" gate="1" pin="GND"/>
<wire x1="76.2" y1="25.4" x2="78.74" y2="25.4" width="0.1524" layer="91"/>
<wire x1="78.74" y1="25.4" x2="78.74" y2="22.86" width="0.1524" layer="91"/>
</segment>
</net>
<net name="+3V3" class="0">
<segment>
<pinref part="+3V3" gate="G$1" pin="+3V3"/>
<pinref part="PAD1" gate="1" pin="P"/>
<wire x1="93.98" y1="58.42" x2="93.98" y2="55.88" width="0.1524" layer="91"/>
<wire x1="93.98" y1="55.88" x2="104.14" y2="55.88" width="0.1524" layer="91"/>
</segment>
<segment>
<pinref part="R1" gate="G$1" pin="1"/>
<pinref part="+3V1" gate="G$1" pin="+3V3"/>
<wire x1="15.24" y1="53.34" x2="12.7" y2="53.34" width="0.1524" layer="91"/>
</segment>
<segment>
<pinref part="R2" gate="G$1" pin="1"/>
<pinref part="+3V2" gate="G$1" pin="+3V3"/>
<wire x1="45.72" y1="35.56" x2="45.72" y2="33.02" width="0.1524" layer="91"/>
</segment>
</net>
<net name="N$1" class="0">
<segment>
<pinref part="CZ1" gate="G$1" pin="ANODA"/>
<pinref part="R1" gate="G$1" pin="2"/>
<wire x1="27.94" y1="53.34" x2="25.4" y2="53.34" width="0.1524" layer="91"/>
</segment>
</net>
<net name="SIG" class="0">
<segment>
<pinref part="R2" gate="G$1" pin="2"/>
<pinref part="CZ1" gate="G$1" pin="KOLEKTOR"/>
<wire x1="45.72" y1="45.72" x2="45.72" y2="48.26" width="0.1524" layer="91"/>
<wire x1="45.72" y1="48.26" x2="43.18" y2="48.26" width="0.1524" layer="91"/>
<wire x1="45.72" y1="48.26" x2="48.26" y2="48.26" width="0.1524" layer="91"/>
<junction x="45.72" y="48.26"/>
<label x="48.26" y="48.26" size="1.778" layer="95" xref="yes"/>
</segment>
<segment>
<pinref part="PAD3" gate="1" pin="P"/>
<wire x1="104.14" y1="35.56" x2="101.6" y2="35.56" width="0.1524" layer="91"/>
<label x="101.6" y="35.56" size="1.778" layer="95" rot="R180" xref="yes"/>
</segment>
</net>
<net name="N$2" class="0">
<segment>
<pinref part="CZ2" gate="G$1" pin="ANODA"/>
<pinref part="R3" gate="G$1" pin="2"/>
<wire x1="27.94" y1="12.7" x2="25.4" y2="12.7" width="0.1524" layer="91"/>
</segment>
</net>
<net name="+5V" class="0">
<segment>
<pinref part="PAD4" gate="1" pin="P"/>
<wire x1="93.98" y1="17.78" x2="93.98" y2="15.24" width="0.1524" layer="91"/>
<wire x1="93.98" y1="15.24" x2="104.14" y2="15.24" width="0.1524" layer="91"/>
<pinref part="P+2" gate="1" pin="+5V"/>
</segment>
<segment>
<pinref part="R4" gate="G$1" pin="1"/>
<wire x1="45.72" y1="-5.08" x2="45.72" y2="-7.62" width="0.1524" layer="91"/>
<pinref part="P+3" gate="1" pin="+5V"/>
</segment>
<segment>
<pinref part="R3" gate="G$1" pin="1"/>
<wire x1="15.24" y1="12.7" x2="12.7" y2="12.7" width="0.1524" layer="91"/>
<pinref part="P+1" gate="1" pin="+5V"/>
</segment>
</net>
<net name="SIG_2" class="0">
<segment>
<pinref part="R4" gate="G$1" pin="2"/>
<pinref part="CZ2" gate="G$1" pin="KOLEKTOR"/>
<wire x1="45.72" y1="5.08" x2="45.72" y2="7.62" width="0.1524" layer="91"/>
<wire x1="45.72" y1="7.62" x2="43.18" y2="7.62" width="0.1524" layer="91"/>
<wire x1="45.72" y1="7.62" x2="48.26" y2="7.62" width="0.1524" layer="91"/>
<junction x="45.72" y="7.62"/>
<label x="48.26" y="7.62" size="1.778" layer="95" xref="yes"/>
</segment>
<segment>
<pinref part="PAD6" gate="1" pin="P"/>
<wire x1="104.14" y1="-5.08" x2="101.6" y2="-5.08" width="0.1524" layer="91"/>
<label x="101.6" y="-5.08" size="1.778" layer="95" rot="R180" xref="yes"/>
</segment>
</net>
</nets>
</sheet>
</sheets>
</schematic>
</drawing>
</eagle>
